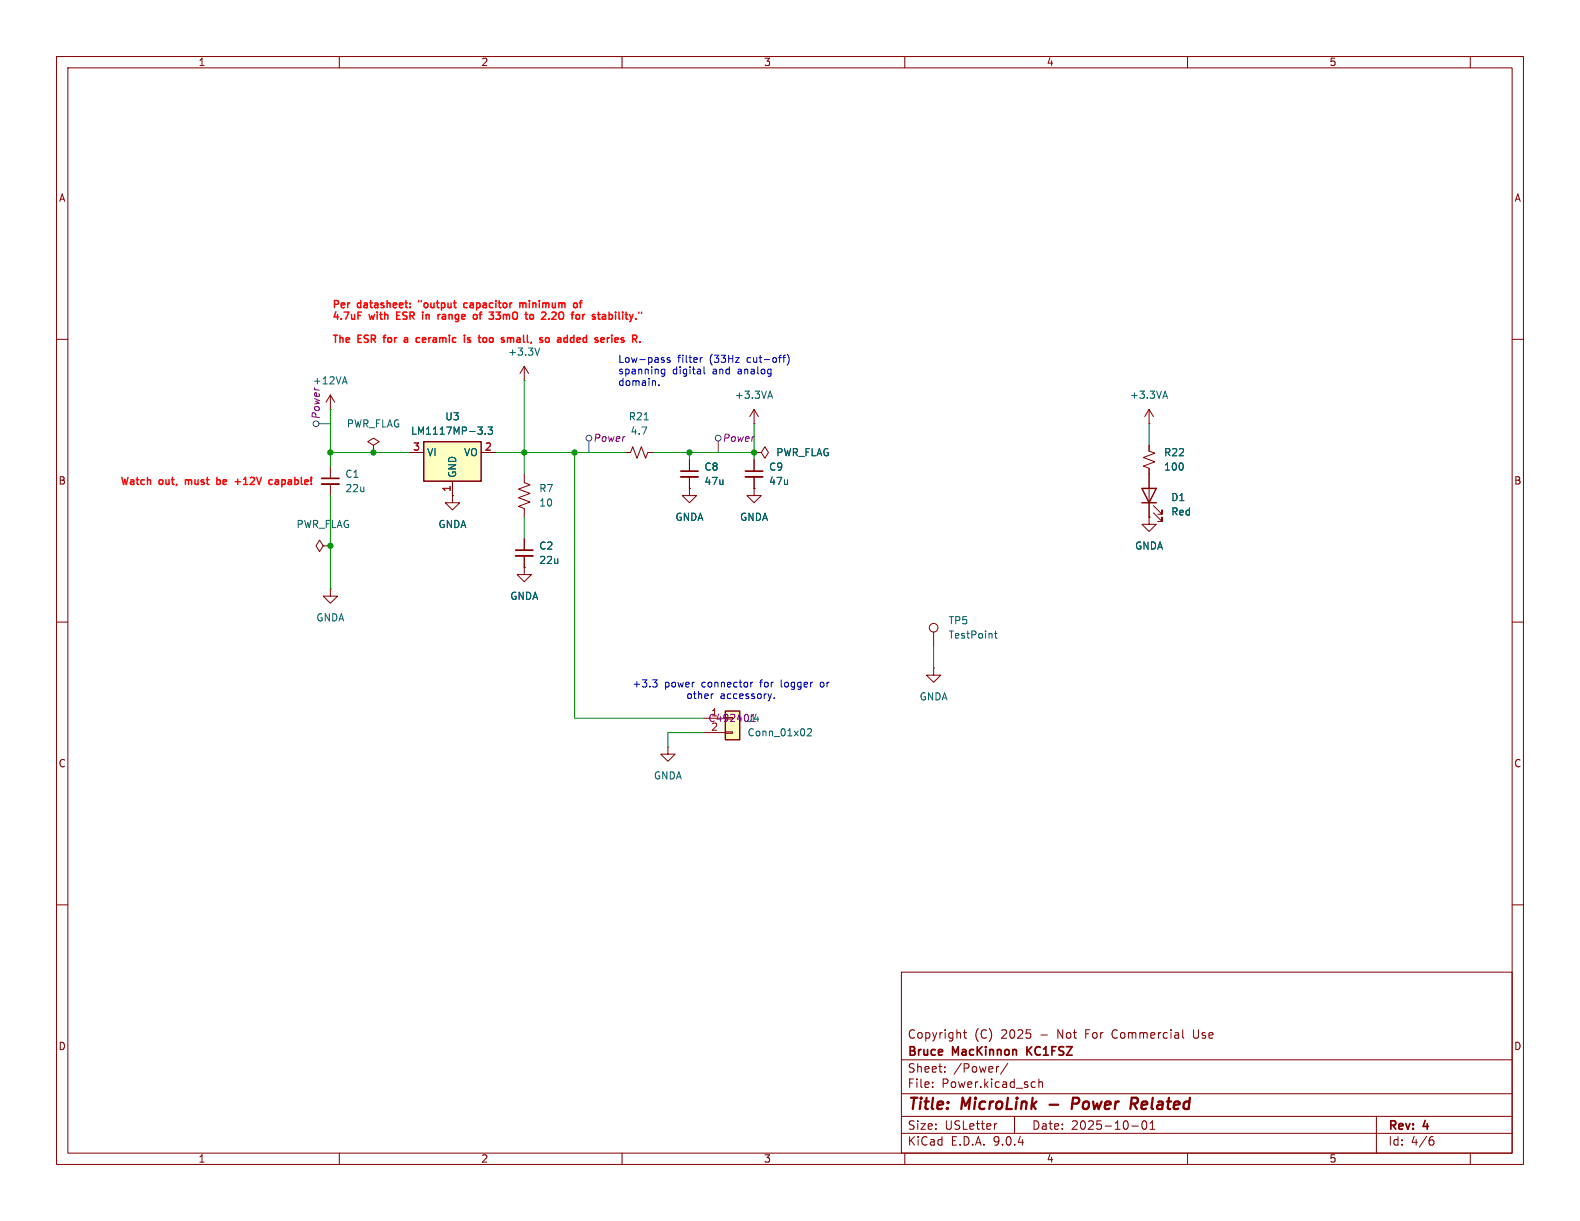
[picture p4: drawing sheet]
<svg xmlns="http://www.w3.org/2000/svg" width="279mm" height="216mm" viewBox="0 0 279 216" stroke-linecap="round" stroke-linejoin="round" font-family="sans-serif">
<g fill="none" stroke="#840000" stroke-width=".18">
<path d="M10 10h259.4v195.9h-259.4zM12 12h255.4v191.9h-255.4zM60 10v2M110 10v2M160 10v2M210 10v2M260 10v2M10 60h2M267.4 60h2M10 110h2M267.4 110h2M10 160h2"/>
<path d="M159.4 171.9h108v32h-108zM267.4 160h2M159.4 197.4h108M159.4 193.4h108M159.4 187.4h108M164.9 192.1v.2M164.9 191.4v.1M167.1 189.4v.2M167.1 188.7v.1M170.4 182.6h.5M170.6 182.1v1.3l.3 .2M176.3 198.7l-.3 .1"/>
<path d="M176.6 188.6l-.2 .1M178.2 188l-1.3 1.9M179.4 197.4v3M182.6 191.3l.5 .1M183.1 192.2l-.5 .1M183.7 191.4l.2-.1 .4 .1 .1 .9M183.7 190.8v1.5M200.1 199.1h1.2M202.1 198.3l.2-.1a.81 .81 0 0 1 .6 .6 .81 .81 0 0 1-.3 .8l-.2 .1a.81 .81 0 0 1-.3-1.4zM203.4 199.7h.8M203.4 198.6l.4-.4v1.5M209.1 182.1v1.3l.3 .2"/>
<path d="M211.1 182.1v1.2l.1 .2M243.4 197.4v6.5M60 203.9v2M110 203.9v2M159.4 200.4h108M160 203.9v2M210 203.9v2M253 201.6h.4l.2 .2-.1 .5-.5 .2M253.4 201l-.4 .1M260 203.9v2"/>
</g>
<path d="M185.6 195.3h1.5M190.5 194.1h-.7l-.3 2M190.6 195.1l-1 .1M200.1 194.1l1 .1a.58 .58 0 0 1-.3 1M200.5 195.2l.5 .9" fill="none" stroke="#840000" stroke-width=".4"/>
<path d="M181.6 185.1v1.5M182.5 185.1l-.9 .8" fill="none" stroke="#840000" stroke-width=".3"/>
<path d="M74.9 78.1h10.2v7h-10.2z" fill="#ffffc2"/>
<path d="M74.9 78.1h10.2v7h-10.2zM201.9 86.4h2.6l-1.3 2.5zM201.9 88.9h2.6" fill="none" stroke="#840000" stroke-width=".25"/>
<g fill="none" stroke="#840000" stroke-width=".18">
<path d="M58.4 72.4h.1M58.4 69.9v2.5M58.4 69.9l-.7 1.2M58.4 69.9l.8 1.2M66 78.7l1.1-.6-1.1-.6-1 .6 1 .6v1.3M92.7 67.3h.1M92.7 64.8l-.8 1.2M92.7 64.8l.8 1.2M92.7 64.8v2.5M133.3 74.9h.1M133.3 72.4v2.5M133.3 72.4l-.7 1.3"/>
<path d="M133.3 72.4l.8 1.3M203.2 78.7v1.1l1 .3-2 .8 2 .8-2 .7 1 .4v8.6M203.2 74.9h.1M203.2 72.4v2.5M203.2 72.4l-.8 1.3M203.2 72.4l.8 1.3M57.1 96.5l-.6-1-.6 1 .6 1 .6-1h1.3M58.4 96.5h.1M58.4 82.6v2M58.4 85.6v2M66 80h.1M72.4 80h2.5"/>
<path d="M80 87.6v1.3h1.3l-1.3 1.3-1.3-1.3h1.3M80 87.6h.1M80 85.1v2.5M85.1 80h2.5M92.7 83.8v1.5l1 .4-2 .8 2 .7-2 .8 2 .8-2 .7 1 .4v1.5M92.7 95.3v2M92.7 98.3v2M110.5 80h1l.4-1 .7 2 .8-2 .8 2 .4-1h1M121.9 86.4v1.2h1.3l-1.3 1.3-1.3-1.3h1.3M121.9 86.4h.1M121.9 81.3v2M121.9 84.3v2.1"/>
<path d="M133.3 80h1.3l.7-1 .6 1-.6 1-.7-1M133.3 80h.1M133.3 86.4v1.2h1.3l-1.3 1.3-1.2-1.3h1.2M133.3 86.4h.1M133.3 81.3v2M133.3 84.3v2.1M203.2 91.4v1.3h1.3l-1.3 1.3-1.3-1.3h1.3M203.2 91.4h.1M204 90.7l1.5 1.5v-.8v.8h-.8M204 89.4l1.5 1.5v-.7v.7h-.8M58.4 104.1v1.3h1.3l-1.3 1.3-1.3-1.3h1.3M58.4 104.1h.1"/>
<path d="M92.7 100.3v1.3h1.3l-1.3 1.3-1.3-1.3h1.3M92.7 100.3h.1M165.1 118.1v1.3h1.3l-1.3 1.3-1.3-1.3h1.3M165.1 118.1h.1M165.1 111.8v2.5M118.1 132.1v1.3h1.3l-1.3 1.2-1.3-1.2h1.3M118.1 132.1h.1"/>
<circle cx="165.1" cy="111" r=".76"/>
</g>
<g fill="none" stroke="#006464" stroke-width=".18">
<path d="M60.7 67.5h.6M61 66.6l.4 1.3M84.5 75.5h.8l-.5 .5M85.2 76.1v.6M85.8 76.7v.1M86.3 75.5h.8l-.4 .5 .3 .1v.6l-.2 .1-.5-.1M95.4 61.5l-.4 1.3M113.9 74.2h.7M135.9 70.1h.6M136.2 69.2l.4 1.2M205.7 70.1h.6M206 69.2l.5 1.2"/>
<path d="M175.9 112h.4M176 111.6v1.1l.3 .1"/>
</g>
<path d="M56.9 84.6h3M91.2 97.3h3M120.4 83.3h3M131.8 83.3h3.1" fill="none" stroke="#840000" stroke-width=".3"/>
<path d="M56.9 85.6h3M91.2 98.3h3M120.4 84.3h3M131.8 84.3h3.1" fill="none" stroke="#840000" stroke-width=".33"/>
<path d="M128.3 125.7h2.5v5.1h-2.5z" fill="#ffffc2"/>
<path d="M128.3 125.7h2.5v5.1h-2.5z" fill="none" stroke="#840000" stroke-width=".25"/>
<g fill="none" stroke="#840000" stroke-width=".18">
<path d="M203.2 78.7v1.1M72.4 80h2.5M80 87.6h.1M80 85.1v2.5M85.1 80h2.5M92.7 95.3v2M92.7 98.3v2M121.9 86.4h.1M121.9 81.3v2M121.9 84.3v2.1M133.3 86.4h.1M133.3 80h.1"/>
<path d="M133.3 81.3v2M133.3 84.3v2.1M203.2 91.4h.1M203.2 82.8v3.6M203.2 88.9v2.5M92.7 100.3h.1M124.5 127h3.8M124.5 129.5h3.8M128.3 129.4h1.2v.3h-1.2z"/>
</g>
<path d="M84.5 75.5h.8l-.5 .5M85.2 76.1v.6M85.8 76.7v.1M86.3 75.5h.8l-.4 .5 .3 .1v.6l-.2 .1-.5-.1M142.8 129l.5-.2 .2 .4-.8 .9h.8" fill="none" stroke="#006464" stroke-width=".18"/>
<g fill="none" stroke="#484848" stroke-width=".18">
<path d="M56.4 74.9h2M104.1 78v2M127 78v2"/>
<circle cx="55.9" cy="74.9" r=".51"/>
<circle cx="104.1" cy="77.5" r=".51"/>
<circle cx="127" cy="77.5" r=".51"/>
</g>
<g fill="none" stroke="#009600" stroke-width=".18">
<path d="M58.4 72.4v10.2M92.7 67.3v16.5M133.3 74.9v6.4M203.2 74.9v3.8M58.4 87.6v16.5M58.4 80h14M87.6 80h22.9M92.7 91.4v3.9M101.6 80v47h22.9M115.6 80h17.7M121.9 80v1.3M165.1 114.3v3.8"/>
<path d="M124.5 129.5h-6.4v2.6"/>
</g>
<g fill="none" stroke="#0000c2" stroke-width=".18">
<path d="M116.5 68v.2M117.3 63.7l.2 .1-.2 .3M117.3 63.2l.1 .1M117.5 65.3h-.3l-.3 .2 .2 .6h.4M117.5 65.3v1l-.2 .2h-.3M118.5 63.3l-.4-.1-.1 .2v.2l.5 .1v.3h-.5M123.8 63.2v.9M124.2 63.2l-.4 .3M124.5 64.9v1l.2 .2M138.4 63.2h.5M138.9 62.8l-.3 .2v1.1M139.2 62.6a1.46 1.46 0 0 1 0 2"/>
<path d="M115.4 120.2h.8l-.4 .5 .3 .1 .1 .4-.2 .3h-.4M126.1 122.7h-.2M132.8 120.6v.9M133.1 120.6l-.3 .3M136.4 122.7l-.3 .8M136.9 123.4v.1M145.2 120.7l-.2 .2 .2 .5"/>
</g>
<path d="M38.4 84.4v1.3M38.4 84.9h.4M38.4 85.6h.4M41.6 85.2h.9M42 84.7v1M47.8 84.8l.4 .1M48.2 85.6l-.4 .1M49.1 84.8l-.4 .1M49.1 85.2h-.3l-.2 .2 .1 .2 .4 .1" fill="none" stroke="#ff0907" stroke-width=".25"/>
<g fill="none" stroke="#ff0604" stroke-width=".25">
<path d="M67.7 59.7h.5M70.1 55.8h.5M70.1 55.2v1.3h.7M71.5 59.8l.4-.1 .2 .2M72.1 60l-.4 .1-.2 .1 .2 .3h.4M74 53.1v.3M74.1 59.7l.1 .1M78.6 55.6l-.3 .1M78.7 56h-.3l-.2 .1 .1 .3 .4 .1M82.6 53.6h-.4l-.2 .2 .1 .5h.5M83.2 59.8l-.4-.1-.1 .2v.2l.5 .1v.3h-.5M84.7 55.6h.5"/>
<path d="M84.9 55.4v1.1M86.8 59.7l-.3 .2v.4l.3 .2M88.5 55.2l-.4 .5 .3 .1 .1 .4-.3 .3h-.3M90.5 59.7l.3 .2v.6M91.9 53.7l.4-.1 .2 .1M91.9 53.6v.8M92.5 53.7l.1-.1 .4 .1M92.5 53.7v.7M97.5 56.5h.8M98.3 55.3v.4M98.9 55.4v.9M101.8 53.6l.3 .2v.4l-.3 .2"/>
<path d="M102.2 59.7l-.2 .2v.5l.2 .1M102.4 53.6h.5M102.6 60l-.6 .1M102.9 53.1l-.3 .2v1.1M108.2 55.7l.1 .1-.1 .6M108.9 55.2v.1M109.3 59.9l-.1-.2h-.3l-.2 .2 .1 .6h.5M109.3 60l-.6 .1M74.2 60.5h-.1"/>
</g>
<g fill="#009600" stroke="#009600" stroke-width=".18">
<circle cx="58.4" cy="80" r=".46"/>
<circle cx="58.4" cy="96.5" r=".46"/>
<circle cx="66" cy="80" r=".46"/>
<circle cx="92.7" cy="80" r=".46"/>
<circle cx="121.9" cy="80" r=".46"/>
<circle cx="101.6" cy="80" r=".46"/>
<circle cx="133.3" cy="80" r=".46"/>
</g>
<g font-size="2.8" fill="#840000">
<text x="160.4" y="196.8">Title:</text>
<text x="170.1" y="196.8">MicroLink</text>
<text x="191.2" y="196.8">Power</text>
<text x="202.4" y="196.8">Related</text>
</g>
<g font-size="2.1" fill="#840000">
<text x="160.4" y="183.9">Copyright</text>
<text x="172.3" y="183.9">(C)</text>
<text x="177.1" y="183.9">2025</text>
<text x="184.1" y="183.9">-</text>
<text x="187.2" y="183.9">Not</text>
<text x="192.3" y="183.9">For</text>
<text x="197.2" y="183.9">Commercial</text>
<text x="211.7" y="183.9">Use</text>
<text x="160.4" y="189.9">Sheet:</text>
<text x="160.4" y="187.1">Bruce</text>
<text x="168.5" y="187.1">MacKinnon</text>
<text x="168.6" y="189.9">/Power/</text>
<text x="182.2" y="187.1">KC1FSZ</text>
<text x="160.4" y="192.6">File:</text>
<text x="166.5" y="192.6">Power.kicad_sch</text>
<text x="160.4" y="202.8">KiCad</text>
<text x="160.4" y="200">Size:</text>
<text x="167.1" y="200">USLetter</text>
<text x="168.1" y="202.8">E.D.A.</text>
<text x="175.7" y="202.8">9.0.4</text>
<text x="182.4" y="200">Date:</text>
<text x="189.4" y="200">2025-10-01</text>
<text x="245.4" y="200.2">Rev:</text>
<text x="245.4" y="202.8">Id:</text>
<text x="249.5" y="202.8">4/6</text>
<text x="251.8" y="200.2">4</text>
</g>
<g font-size="1.8" fill="#840000">
<text x="35" y="11.9">1</text>
<text x="85" y="11.9">2</text>
<text x="135" y="11.9">3</text>
<text x="185" y="11.9">4</text>
<text x="235" y="11.9">5</text>
<text x="10.3" y="35.9">A</text>
<text x="267.7" y="35.9">A</text>
<text x="10.3" y="85.9">B</text>
<text x="267.7" y="85.9">B</text>
<text x="10.3" y="135.9">C</text>
<text x="267.7" y="135.9">C</text>
<text x="10.3" y="185.9">D</text>
<text x="267.7" y="185.9">D</text>
<text x="35" y="205.8">1</text>
<text x="85" y="205.8">2</text>
<text x="135" y="205.8">3</text>
<text x="185" y="205.8">4</text>
<text x="235" y="205.8">5</text>
</g>
<g font-size="1.8" fill="#ff0604">
<text x="58.7" y="54.6">Per</text>
<text x="58.7" y="56.6">4.7uF</text>
<text x="63.3" y="54.6">datasheet:</text>
<text x="65.4" y="56.6">with</text>
<text x="70.7" y="56.6">ESR</text>
<text x="74.6" y="54.6">&quot;output</text>
<text x="75.8" y="56.6">in</text>
<text x="79" y="56.6">range</text>
<text x="83.1" y="54.6">capacitor</text>
<text x="85.8" y="56.6">of</text>
<text x="89.2" y="56.6">33mO</text>
<text x="93.5" y="54.6">minimum</text>
<text x="96.1" y="56.6">to</text>
<text x="99.4" y="56.6">2.2O</text>
<text x="105.3" y="56.6">for</text>
<text x="109.4" y="56.6">stability.&quot;</text>
<text x="58.7" y="60.7">The</text>
<text x="63.4" y="60.7">ESR</text>
<text x="68.5" y="60.7">for</text>
<text x="72.6" y="60.7">a</text>
<text x="75.2" y="60.7">ceramic</text>
<text x="84.2" y="60.7">is</text>
<text x="87.3" y="60.7">too</text>
<text x="91.8" y="60.7">small,</text>
<text x="99.1" y="60.7">so</text>
<text x="102.7" y="60.7">added</text>
<text x="109.9" y="60.7">series</text>
</g>
<g font-size="1.8" fill="#006464">
<text x="89.8" y="63.1">+3.3V</text>
<text x="55.2" y="68.2">+12VA</text>
<text x="129.9" y="70.7">+3.3VA</text>
<text x="199.7" y="70.7">+3.3VA</text>
<text x="61.2" y="75.8">PWR_FLAG</text>
<text x="72.6" y="77.1">LM1117MP-3.3</text>
<text x="78.6" y="74.5">U3</text>
<text x="111.1" y="74.5">R21</text>
<text x="111.4" y="77.1">4.7</text>
<text x="75.4" y="80.9">VI</text>
<text x="82" y="80.9">VO</text>
<text x="124.5" y="83.4">C8</text>
<text x="135.9" y="83.4">C9</text>
<text x="137.2" y="80.9">PWR_FLAG</text>
<text x="205.7" y="83.4">100</text>
<text x="205.7" y="80.9">R22</text>
<text x="61" y="84.7">C1</text>
<text x="61" y="87.2">22u</text>
<text x="80.9" y="84.6" transform="rotate(-90 80.9 84.6)">GND</text>
<text x="95.3" y="87.2">R7</text>
<text x="95.3" y="89.8">10</text>
<text x="124.5" y="86">47u</text>
<text x="135.9" y="86">47u</text>
<text x="207" y="88.8">D1</text>
<text x="52.3" y="93.6">PWR_FLAG</text>
<text x="77.4" y="93.6">GNDA</text>
<text x="119.3" y="92.3">GNDA</text>
<text x="130.8" y="92.3">GNDA</text>
<text x="207" y="91.4">Red</text>
<text x="95.3" y="97.4">C2</text>
<text x="95.3" y="99.9">22u</text>
<text x="200.6" y="97.4">GNDA</text>
<text x="90.1" y="106.3">GNDA</text>
<text x="55.8" y="110.1">GNDA</text>
<text x="167.6" y="110.6">TP5</text>
<text x="167.6" y="113.1">TestPoint</text>
<text x="162.5" y="124.1">GNDA</text>
<text x="132.1" y="130.4">Conn_01x02</text>
<text x="115.5" y="138">GNDA</text>
</g>
<g font-size="1.8" fill="#0000c2">
<text x="109.2" y="64.2">Low-pass</text>
<text x="119.8" y="64.2">filter</text>
<text x="125.6" y="64.2">(33Hz</text>
<text x="132.4" y="64.2">cut-off)</text>
<text x="109.2" y="66.3">spanning</text>
<text x="109.2" y="68.3">domain.</text>
<text x="118.9" y="66.3">digital</text>
<text x="126.1" y="66.3">and</text>
<text x="130.8" y="66.3">analog</text>
<text x="111.7" y="121.8">+3.3</text>
<text x="117.5" y="121.8">power</text>
<text x="121.3" y="123.8">other</text>
<text x="124.2" y="121.8">connector</text>
<text x="127.3" y="123.8">accessory.</text>
<text x="134.7" y="121.8">for</text>
<text x="138.6" y="121.8">logger</text>
<text x="145.7" y="121.8">or</text>
</g>
<g font-size="1.8" fill="#840084">
<text x="56.7" y="74.2" transform="rotate(-90 56.7 74.2)">Power</text>
<text x="104.8" y="78.3">Power</text>
<text x="127.7" y="78.3">Power</text>
<text x="125.2" y="127.9">C492401J4</text>
<text x="125.7" y="126.7">1</text>
<text x="125.7" y="129.3">2</text>
</g>
<g font-size="1.8" fill="#a90000">
<text x="73" y="79.8">3</text>
<text x="85.7" y="79.8">2</text>
<text x="79.8" y="87.1" transform="rotate(-90 79.8 87.1)">1</text>
</g>
<g font-size="1.8" fill="#ff0907">
<text x="21.1" y="86.1">Watch</text>
<text x="28.1" y="86.1">out,</text>
<text x="33.2" y="86.1">must</text>
<text x="39.3" y="86.1">be</text>
<text x="43" y="86.1">+12V</text>
<text x="49.6" y="86.1">capable!</text>
</g>
</svg>
